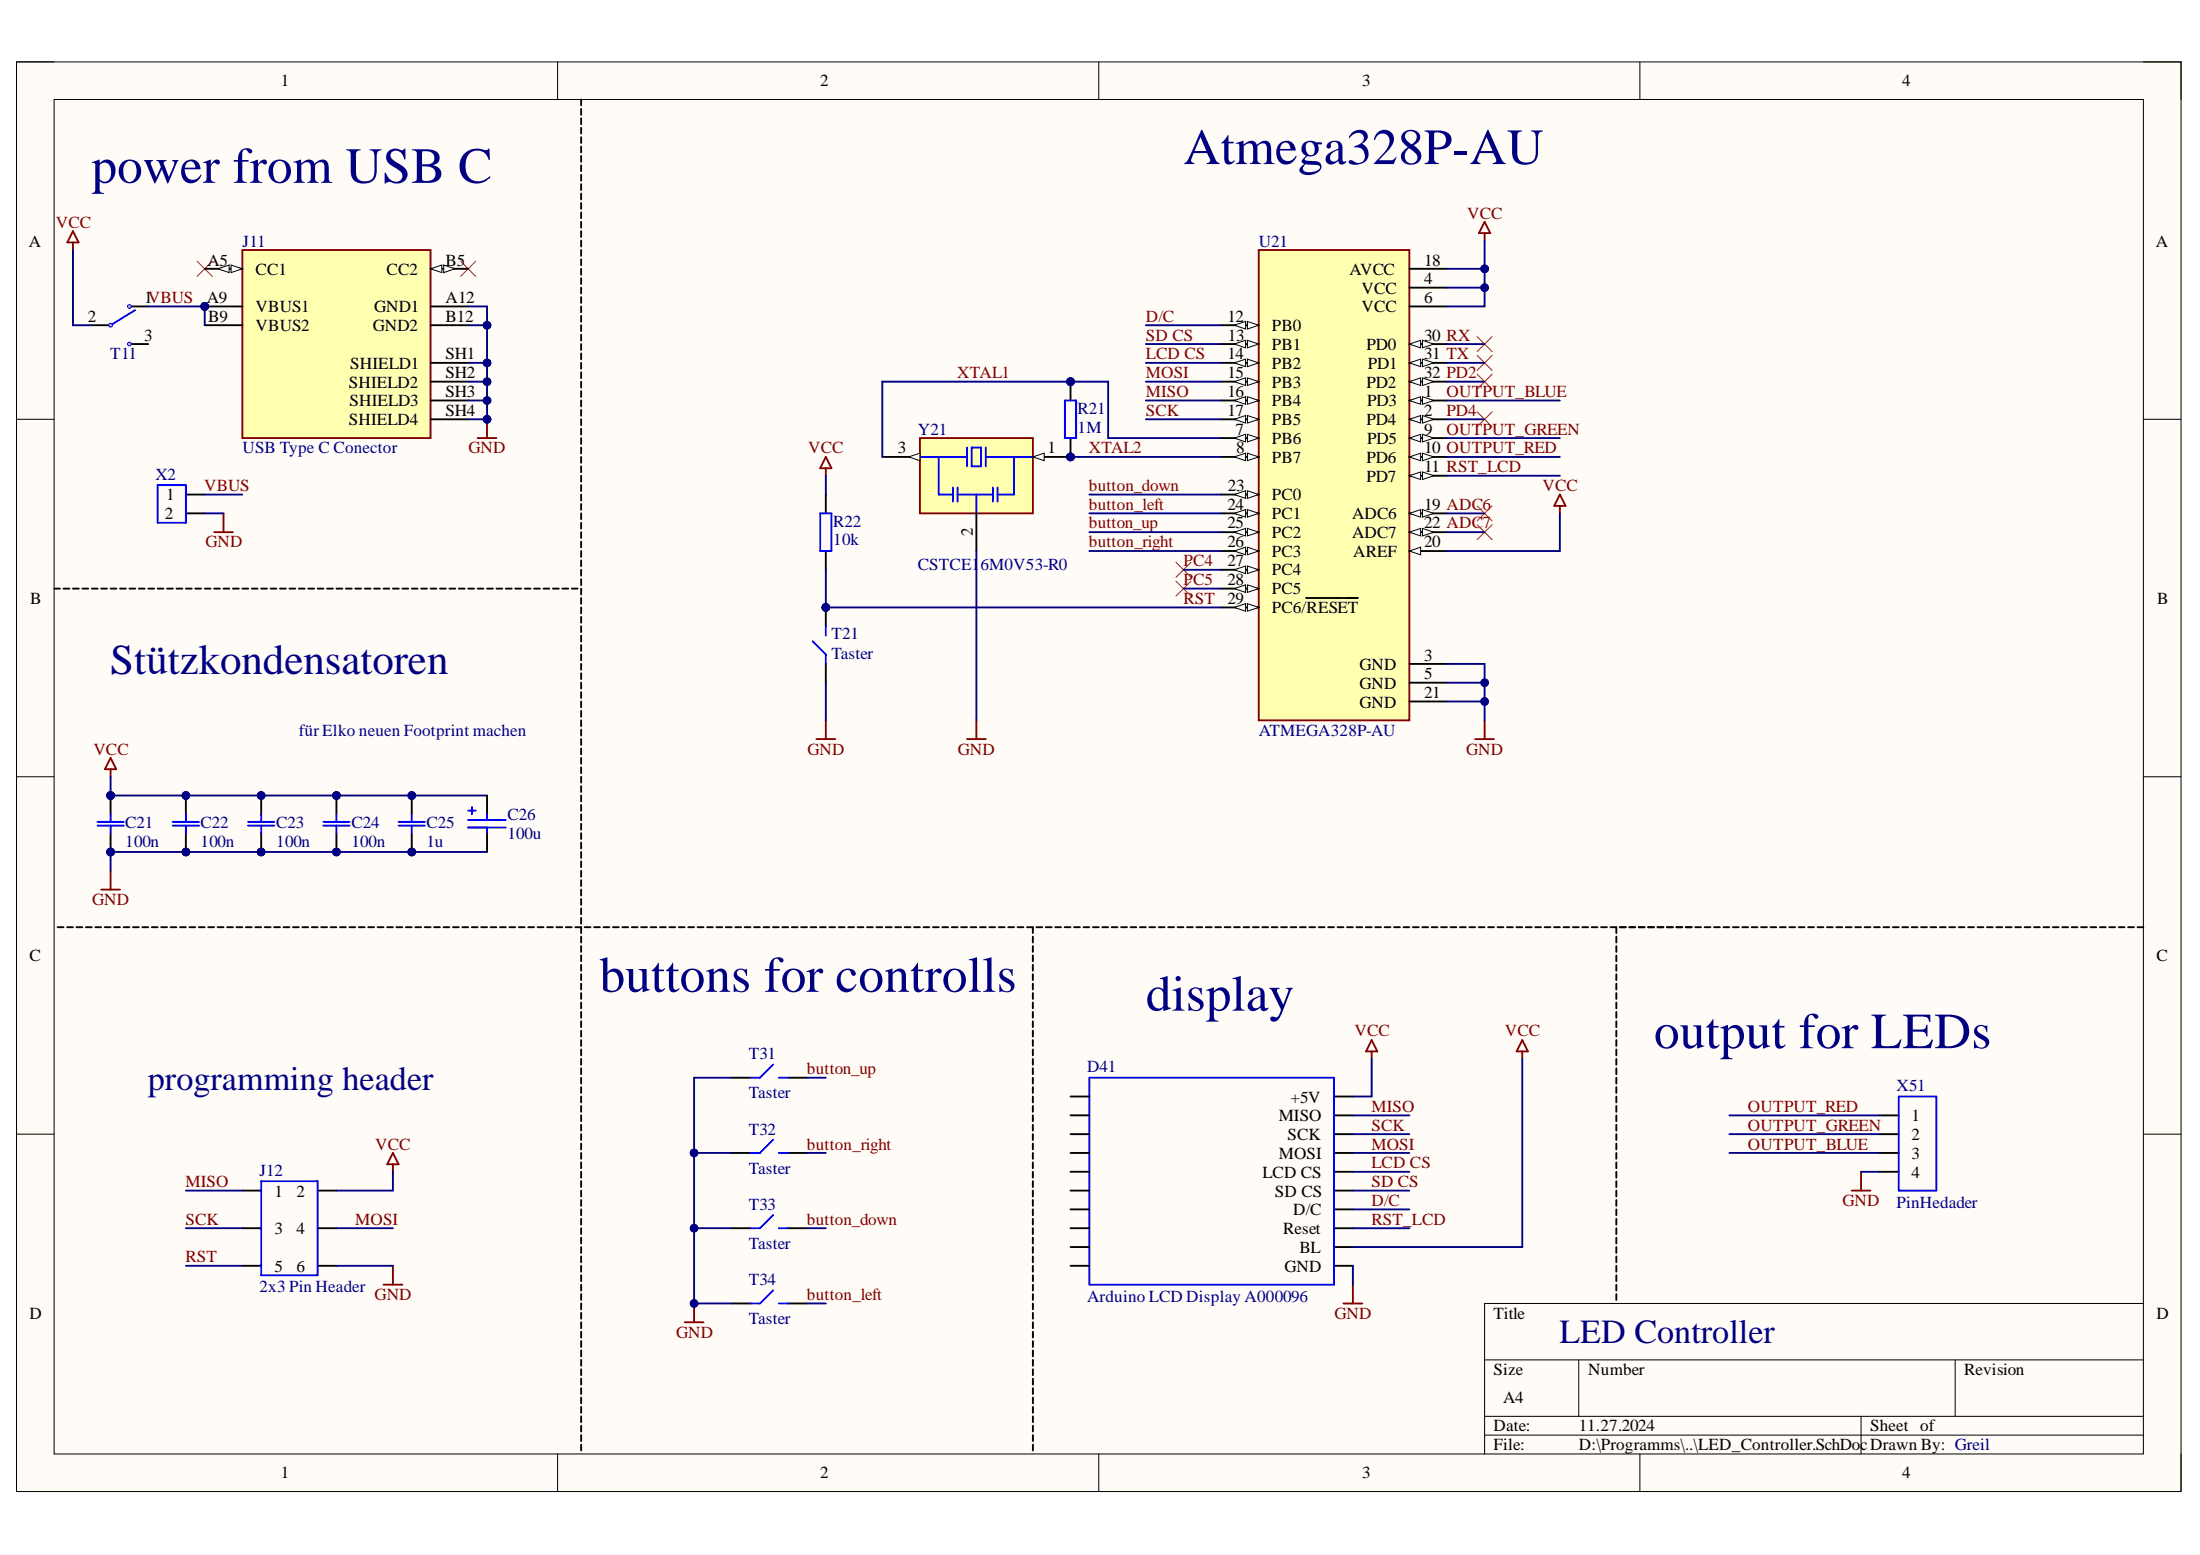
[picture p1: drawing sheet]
# Altium project LED_Controller.PrjPcb
1 sheet, 21 parts. Net scope: global (net labels, ports and power ports of the same name join across sheets).
Board file: LED_Controller.PcbDoc

## Sheet LED_Controller.SchDoc
size A4; SheetNumber: 1; SheetTotal: 1

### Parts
C21  100n  [CAP0805]
C22  100n  [CAP0805]
C23  100n  [CAP0805]
C24  100n  [CAP0805]
C25  1u  [CAP0805]
C26  100u  [ELKO_D5.0]
D41  Arduino LCD Display A000096  [Arduino LCD Display A000096]
J11  USB Type C Conector  [MOLEX_2171750001]
J12  2x3 Pin Header  [2x3 Pin Header]
R21  1M  [RES_ERJU08J154V]
R22  10k  [RES_ERJU08J154V]
T11  Toggel Switch  [Toggel Switch]  (value not drawn)
T21  Taster  [Taster]
T31  Taster  [Taster]
T32  Taster  [Taster]
T33  Taster  [Taster]
T34  Taster  [Taster]
U21  ATMEGA328P-AU  [QFP80P900X900X120-32N]
X2  PinHedader  [CON2]  (value not drawn)
X51  PinHedader  [CON4_200mil]
Y21  CSTCE16M0V53-R0  [OSC_CSTCE16M0V53-R0]

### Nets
GND: C21.1 C22.1 C23.1 C24.1 C25.1 C26.N D41.GND J11.A12(GND1) J11.B12(GND2) J11.SH1(SHIELD1) J11.SH2(SHIELD2) J11.SH3(SHIELD3) J11.SH4(SHIELD4) J12.6 T21.1 T31.1 T32.1 T33.1 T34.1 U21.3(GND) U21.5(GND) U21.21(GND) X2.2 X51.4 Y21.2(GND)
VCC: C21.2 C22.2 C23.2 C24.2 C25.2 C26.P D41.+5V D41.BL J12.2 R22.2 T11.2 U21.4(VCC) U21.6(VCC) U21.18(AVCC) U21.20(AREF)
ADC6: U21.19(ADC6)
ADC7: U21.22(ADC7)
button_down: T33.2 U21.23(PC0)
button_left: T34.2 U21.24(PC1)
button_right: T32.2 U21.26(PC3)
button_up: T31.2 U21.25(PC2)
D/C: D41.D/C U21.12(PB0)
LCD CS: D41.LCD_CS U21.14(PB2)
MISO: D41.MISO J12.1 U21.16(PB4)
MOSI: D41.MOSI J12.4 U21.15(PB3)
OUTPUT_BLUE: U21.1(PD3) X51.3
OUTPUT_GREEN: U21.9(PD5) X51.2
OUTPUT_RED: U21.10(PD6) X51.1
PC4: U21.27(PC4)
PC5: U21.28(PC5)
PD2: U21.32(PD2)
PD4: U21.2(PD4)
RST: J12.5 R22.1 T21.2 U21.29(PC6/~{RESET})
RST_LCD: D41.Reset U21.11(PD7)
RX: U21.30(PD0)
SCK: D41.SCK J12.3 U21.17(PB5)
SD CS: D41.SD_CS U21.13(PB1)
TX: U21.31(PD1)
VBUS: J11.A9(VBUS1) J11.B9(VBUS2) T11.1 X2.1
XTAL1: R21.2 U21.7(PB6) Y21.3(OUT)
XTAL2: R21.1 U21.8(PB7) Y21.1(IN)

Not connected (* = marked no-connect by the designer): D41 1 2 3 4 5 6 7 8 9 10; J11 A5(CC1)* B5(CC2)*; T11 3

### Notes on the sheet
- power from USB C
- Atmega328P-AU
- Stützkondensatoren
- für Elko neuen Footprint machen
- buttons for controlls
- display
- (near X51) output for LEDs
- programming header
- LED Controller
- Greil
